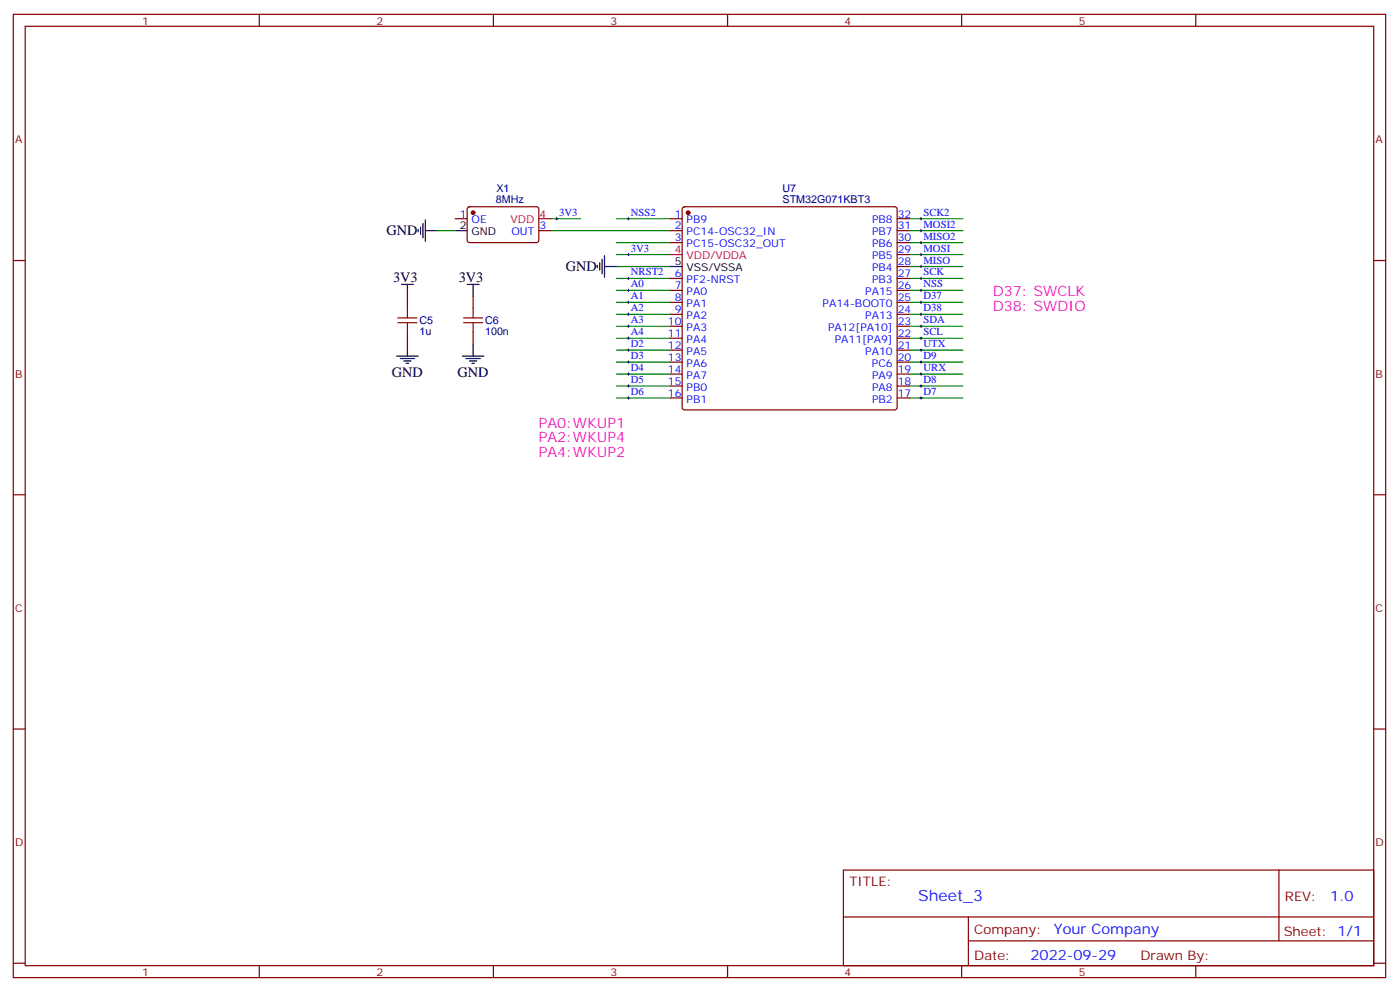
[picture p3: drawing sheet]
<svg xmlns="http://www.w3.org/2000/svg" width="413mm" height="293mm" viewBox="0 0 413 293" stroke-linecap="round" stroke-linejoin="round" font-family="sans-serif">
<g fill="none" stroke="#870000" stroke-width=".35">
<path d="M3.9 4.2h405.4v284.4h-405.4zM7.4 7.8h398.3v277.2h-398.3zM76.6 4.2v3.6M145.7 4.2v3.6M214.9 4.2v3.6M284 4.2v3.6M353.2 4.2v3.6M3.9 76.9h3.5M134.4 64.6h3.6M138.2 61.2l.5-.2 20 .1 .4 .6v9.5l-.7 .4-20-.1-.4-.6v-9.2zM159.1 68.1h3.6M197.9 64.6h3.6"/>
<path d="M197.9 68.1h3.6M197.9 71.6h3.6M201.7 61.2l.5-.2h62.1l.5 .2 .2 .5v58.6l-.3 .5-.4 .2h-62.1l-.5-.2-.2-.5v-58.6zM265 64.6h3.5M265 68.1h3.5M265 71.6h3.5M265 78.7h3.5M265 75.1h3.5M405.7 76.9h3.6M120.3 87.5v3.5M120.3 98.1v3.5M139.7 87.5v3.5"/>
<path d="M139.7 98.1v3.5M197.9 82.2h3.6M197.9 85.7h3.6M197.9 89.3h3.6M197.9 92.8h3.6M197.9 96.3h3.6M197.9 99.8h3.6M265 82.2h3.5M265 85.7h3.5M265 89.3h3.5M265 92.8h3.5M265 96.3h3.5"/>
<path d="M265 99.8h3.5M197.9 103.4h3.6M197.9 106.9h3.6M197.9 110.4h3.6M197.9 113.9h3.6M197.9 117.5h3.6M265 103.4h3.5M265 106.9h3.5M265 110.4h3.5M265 113.9h3.5M265 117.5h3.5M3.9 146h3.5"/>
<path d="M405.7 146h3.6M3.9 215.2h3.5M405.7 215.2h3.6M249.1 256.8h156.6v28.2h-156.6zM377.7 256.8v20.9M249.1 270.7h156.5M286 277.7h119.6M286 270.7v14.1M3.9 284.3h3.5M76.6 285v3.6M145.7 285v3.6M214.9 285v3.6"/>
<path d="M284 285v3.6M353.2 285v3.6M405.7 284.3h3.6"/>
</g>
<g fill="none" stroke="#008700" stroke-width=".35">
<path d="M129.2 68.1h5.2M162.7 68.1h35.2M162.7 64.6h8.8M182.1 75.1h15.8M182.1 64.6h15.8M182.1 71.6h15.8M182.1 78.7h15.8M268.5 75.1h15.9M268.5 64.6h15.9M268.5 71.6h15.9M268.5 78.7h15.9M268.5 68.1h15.9"/>
<path d="M182.1 89.3h15.8M182.1 82.2h15.8M182.1 96.3h15.8M182.1 85.7h15.8M182.1 99.8h15.8M182.1 92.8h15.8M268.5 96.3h15.9M268.5 82.2h15.9M268.5 89.3h15.9M268.5 85.7h15.9M268.5 99.8h15.9M268.5 92.8h15.9"/>
<path d="M182.1 110.4h15.8M182.1 117.5h15.8M182.1 103.4h15.8M182.1 106.9h15.8M182.1 113.9h15.8M268.5 103.4h15.9M268.5 117.5h15.9M268.5 110.4h15.9M268.5 106.9h15.9M268.5 113.9h15.9"/>
</g>
<g fill="none" stroke="#000" stroke-width=".3">
<path d="M164.1 64.6h.7M164.4 64.2v.7M185.2 75.1h.7M185.2 64.6h.7M185.6 64.2v.7M185.6 74.8v.7M271.7 78.7h.7M271.7 75.1h.7M271.7 64.6h.7M271.7 68.1h.7M271.7 71.6h.7M272 64.2v.7"/>
<path d="M272 67.7v.7M272 71.3v.7M272 74.8v.7M272 78.3v.7M185.2 89.3h.7M185.2 92.8h.7M185.2 99.8h.7M185.2 96.3h.7M185.2 82.2h.7M185.2 85.7h.7M185.6 81.8v.8M185.6 85.4v.7"/>
<path d="M185.6 88.9v.7M185.6 92.4v.7M185.6 96v.7M185.6 99.5v.7M271.7 89.3h.7M271.7 92.8h.7M271.7 99.8h.7M271.7 96.3h.7M271.7 82.2h.7M271.7 85.7h.7M272 81.8v.8M272 85.4v.7"/>
<path d="M272 88.9v.7M272 92.4v.7M272 96v.7M272 99.5v.7M185.2 110.4h.7M185.2 103.4h.7M185.2 117.5h.7M185.2 113.9h.7M185.2 106.9h.7M185.6 103v.7M185.6 106.5v.7M185.6 110.1v.7"/>
<path d="M185.6 113.6v.7M185.6 117.1v.7M271.7 110.4h.7M271.7 103.4h.7M271.7 117.5h.7M271.7 113.9h.7M271.7 106.9h.7M272 103v.7M272 106.5v.7M272 110.1v.7M272 113.6v.7M272 117.1v.7"/>
</g>
<g fill="#870000" stroke="#870000" stroke-width=".35">
<circle cx="203.2" cy="62.8" r=".53"/>
<circle cx="139.7" cy="62.8" r=".53"/>
</g>
<path d="M159.1 64.6h3.6M197.9 75.1h3.6" fill="none" stroke="#f00" stroke-width=".35"/>
<g fill="none" stroke="#000" stroke-width=".35">
<path d="M123.5 67.7v.7M124.2 67v2.1M124.9 66v4.2M125.6 68.1h3.6M125.6 64.9v6.4M134.4 68.1h3.6M176.4 78.3v.7M177.1 77.6v2.1M177.8 76.6v4.2M178.5 78.7h3.6M178.5 75.5v6.3M197.9 78.7h3.6"/>
<path d="M118.6 84h3.5M120.3 84v3.5M138 84h3.5M139.7 84v3.5M117.2 105.1h6.3M118.2 105.8h4.2M119.3 106.5h2.1M120 107.2h.7M120.3 101.6v3.5M136.6 105.1h6.3M137.6 105.8h4.3M138.7 106.5h2.1"/>
<path d="M139.4 107.2h.7M139.7 101.6v3.5"/>
</g>
<path d="M117.5 95.2h5.7M117.5 93.8h5.7M120.3 91v2.8M120.3 95.2v2.9M136.9 95.2h5.7M136.9 93.8h5.7M139.7 91v2.8M139.7 95.2v2.9" fill="none" stroke="#a10000" stroke-width=".35"/>
<text font-size="4.6" fill="#00f" x="271.2" y="265.8">Sheet_3</text>
<g font-size="4.2">
<text x="114.2" y="69.5">GND</text>
<text x="116.1" y="83.3">3V3</text>
<text x="135.5" y="83.3">3V3</text>
<text x="167.1" y="80.1">GND</text>
<text x="115.8" y="111.2">GND</text>
<text x="135.2" y="111.2">GND</text>
</g>
<g font-size="4.2" fill="#f0f">
<text x="293.2" y="87.5">D37: SWCLK</text>
<text x="293.2" y="91.7">D38: SWDIO</text>
<text x="159.1" y="126.3">PA0:WKUP1</text>
<text x="159.1" y="130.5">PA2:WKUP4</text>
<text x="159.1" y="134.8">PA4:WKUP2</text>
</g>
<g font-size="4.2" fill="#00f">
<text x="392.9" y="266.1">1.0</text>
<text x="311.3" y="275.6">Your Company</text>
<text x="304.3" y="283.4">2022-09-29</text>
</g>
<g font-size="3.9" fill="#800">
<text x="250.9" y="261.4">TITLE:</text>
<text x="379.5" y="266.1">REV:</text>
<text x="287.8" y="275.6">Company:</text>
<text x="379.1" y="276.2">Sheet: 1/1</text>
<text x="287.8" y="283.3">Date:</text>
<text x="336.8" y="283.4">Drawn By:</text>
</g>
<g font-size="3.2" fill="#800">
<text x="42" y="7.2">1</text>
<text x="111.2" y="7.2">2</text>
<text x="180.3" y="7.2">3</text>
<text x="249.4" y="7.2">4</text>
<text x="318.6" y="7.2">5</text>
<text x="4.4" y="42.3">A</text>
<text x="406.3" y="42.3">A</text>
<text x="4.4" y="111.5">B</text>
<text x="406.3" y="111.5">B</text>
<text x="4.4" y="180.6">C</text>
<text x="406.3" y="180.6">C</text>
<text x="4.4" y="249.8">D</text>
<text x="406.3" y="249.8">D</text>
<text x="42" y="288">1</text>
<text x="111.2" y="288">2</text>
<text x="180.3" y="288">3</text>
<text x="249.4" y="288">4</text>
<text x="318.6" y="288">5</text>
</g>
<g font-size="3.2" fill="#000080">
<text x="146.5" y="59.9">8MHz</text>
<text x="146.6" y="56.8">X1</text>
<text x="231.1" y="60">STM32G071KBT3</text>
<text x="231.1" y="56.8">U7</text>
<text x="123.9" y="95.7">C5</text>
<text x="143.3" y="95.7">C6</text>
<text x="123.9" y="98.9">1u</text>
<text x="143.3" y="98.9">100n</text>
</g>
<g font-size="3.2" fill="#00f">
<text x="135.8" y="64.2">1</text>
<text x="139.3" y="66">OE</text>
<text x="165.1" y="63.7">3V3</text>
<text x="186.3" y="63.7">NSS2</text>
<text x="199.3" y="64.2">1</text>
<text x="202.8" y="66">PB9</text>
<text x="257.6" y="66">PB8</text>
<text x="265.1" y="64.2">32</text>
<text x="272.7" y="63.7">SCK2</text>
<text x="151.1" y="69.5">OUT</text>
<text x="159.3" y="67.7">3</text>
<text x="199.3" y="67.7">2</text>
<text x="199.3" y="71.3">3</text>
<text x="202.8" y="69.5">PC14-OSC32_IN</text>
<text x="257.6" y="69.5">PB7</text>
<text x="265.1" y="71.3">30</text>
<text x="265.1" y="67.7">31</text>
<text x="272.7" y="67.2">MOSI2</text>
<text x="272.7" y="70.7">MISO2</text>
<text x="186.3" y="74.3">3V3</text>
<text x="202.8" y="73">PC15-OSC32_OUT</text>
<text x="257.6" y="76.6">PB5</text>
<text x="257.6" y="73">PB6</text>
<text x="265.1" y="74.8">29</text>
<text x="272.7" y="77.8">MISO</text>
<text x="272.7" y="74.3">MOSI</text>
<text x="186.3" y="81.3">NRST2</text>
<text x="199.3" y="81.8">6</text>
<text x="202.8" y="83.6">PF2-NRST</text>
<text x="257.6" y="83.6">PB3</text>
<text x="257.6" y="80.1">PB4</text>
<text x="265.1" y="81.8">27</text>
<text x="265.1" y="78.3">28</text>
<text x="272.7" y="81.3">SCK</text>
<text x="186.3" y="84.8">A0</text>
<text x="186.3" y="88.4">A1</text>
<text x="199.3" y="85.4">7</text>
<text x="199.3" y="88.9">8</text>
<text x="202.8" y="87.1">PA0</text>
<text x="255.6" y="87.1">PA15</text>
<text x="265.1" y="88.9">25</text>
<text x="265.1" y="85.4">26</text>
<text x="272.7" y="88.4">D37</text>
<text x="272.7" y="84.8">NSS</text>
<text x="186.3" y="91.9">A2</text>
<text x="186.3" y="95.4">A3</text>
<text x="197.3" y="96">10</text>
<text x="199.3" y="92.4">9</text>
<text x="202.8" y="90.7">PA1</text>
<text x="202.8" y="94.2">PA2</text>
<text x="243" y="90.7">PA14-BOOT0</text>
<text x="255.6" y="94.2">PA13</text>
<text x="265.1" y="96">23</text>
<text x="265.1" y="92.4">24</text>
<text x="272.7" y="91.9">D38</text>
<text x="272.7" y="95.4">SDA</text>
<text x="186.3" y="99">A4</text>
<text x="197.3" y="99.5">11</text>
<text x="202.8" y="97.7">PA3</text>
<text x="202.8" y="101.2">PA4</text>
<text x="244.6" y="97.7">PA12[PA10]</text>
<text x="246.6" y="101.2">PA11[PA9]</text>
<text x="265.1" y="99.5">22</text>
<text x="272.7" y="99">SCL</text>
<text x="186.3" y="102.5">D2</text>
<text x="186.3" y="106">D3</text>
<text x="197.3" y="103">12</text>
<text x="197.3" y="106.5">13</text>
<text x="202.8" y="104.8">PA5</text>
<text x="255.6" y="104.8">PA10</text>
<text x="265.1" y="106.5">20</text>
<text x="265.1" y="103">21</text>
<text x="272.7" y="102.5">UTX</text>
<text x="272.7" y="106">D9</text>
<text x="186.3" y="113.1">D5</text>
<text x="186.3" y="109.5">D4</text>
<text x="197.3" y="110.1">14</text>
<text x="197.3" y="113.6">15</text>
<text x="202.8" y="108.3">PA6</text>
<text x="202.8" y="111.8">PA7</text>
<text x="257.5" y="108.3">PC6</text>
<text x="257.6" y="111.8">PA9</text>
<text x="265.1" y="113.6">18</text>
<text x="265.1" y="110.1">19</text>
<text x="272.7" y="109.5">URX</text>
<text x="272.7" y="113.1">D8</text>
<text x="186.3" y="116.6">D6</text>
<text x="197.3" y="117.1">16</text>
<text x="202.8" y="115.4">PB0</text>
<text x="202.8" y="118.9">PB1</text>
<text x="257.6" y="118.9">PB2</text>
<text x="257.6" y="115.4">PA8</text>
<text x="265.1" y="117.1">17</text>
<text x="272.7" y="116.6">D7</text>
</g>
<g font-size="3.2" fill="#f00">
<text x="150.8" y="66">VDD</text>
<text x="159.3" y="64.2">4</text>
<text x="199.3" y="74.8">4</text>
<text x="202.8" y="76.6">VDD/VDDA</text>
</g>
<g font-size="3.2">
<text x="135.8" y="67.7">2</text>
<text x="139.3" y="69.5">GND</text>
<text x="199.3" y="78.3">5</text>
<text x="202.8" y="80.1">VSS/VSSA</text>
</g>
</svg>
